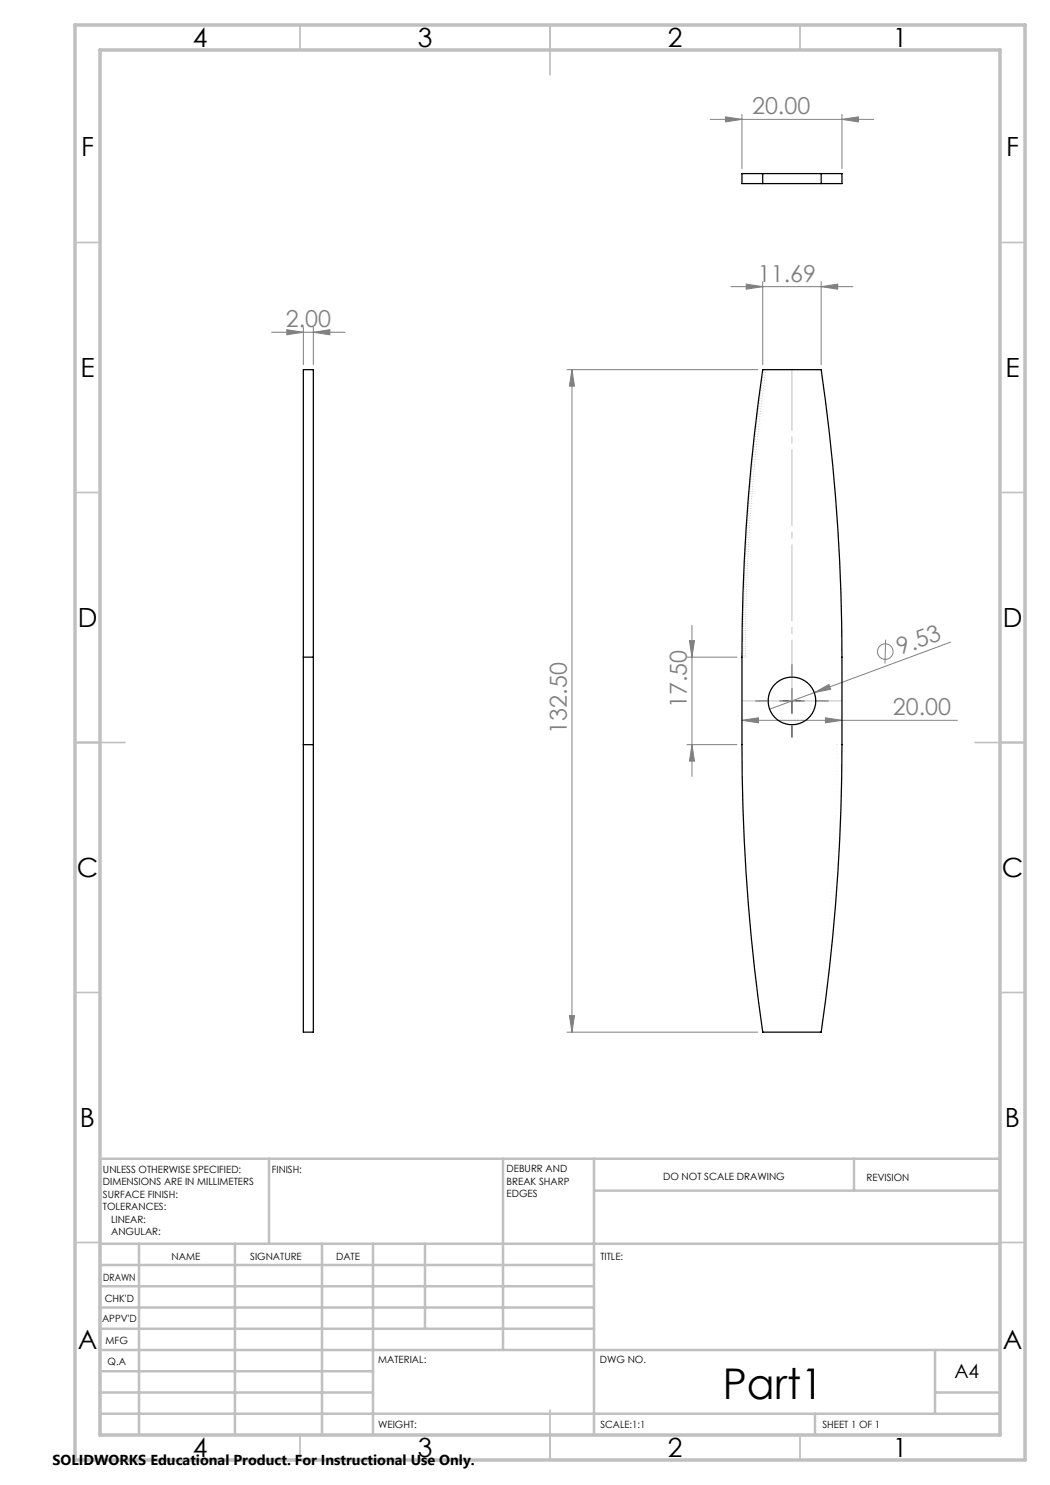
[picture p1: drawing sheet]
<svg xmlns="http://www.w3.org/2000/svg" width="210mm" height="297mm" viewBox="0 0 210 297" stroke-linecap="round" stroke-linejoin="round" font-family="sans-serif">
<g fill="none" stroke="#808080" stroke-width=".2">
<path d="M142 23.9h32.7M145.1 23.4l3.3 .5-3.3 .5zM148.4 22.9v10.8M168.4 23.9l3.3-.5v1zM168.4 22.9v10.8M146.2 57.3h24.4M149.2 56.8l3.3 .5-3.3 .5zM152.5 56.3v16.6M164.2 57.3l3.3-.5v1zM164.2 56.3v16.6M54.3 66.5h14.7M57.4 65.9l3.3 .6-3.3 .5z"/>
<path d="M60.7 65.5v7.4M62.7 66.5l3.3-.6v1.1zM62.7 65.5v7.4M113.4 73.9h38.1M114.4 73.9l.5 3.3h-1zM114.4 73.9v132.5M137.4 131.4h10M137.9 128.1h1l-.5 3.3zM138.4 125.1v30.2M162.9 138.5l2.9-1.6 .3 1zM177.1 127.9l-.1 4.8M190.1 128.4l-36.2 13.4"/>
<path d="M137.4 148.9h10M138.4 148.9l.5 3.3h-1zM148.4 144.1l3.3-.5v1zM148.4 144.1h43.1M165.1 143.6l3.3 .5-3.3 .5zM113.4 206.4h38.1M113.9 203.1h1l-.5 3.3z"/>
<circle cx="177.1" cy="130.3" r="1.56"/>
</g>
<path d="M153.5 74.1a399 399 0 0 0-4.1 57.3M167 148.6l.7 .7M167 149.3l.7-.7M167.4 149.4v-1M167.9 148.9h-1M163.2 206.3a399 399 0 0 0 4.2-57.4M163.9 206.1l.7 .7M163.9 206.8l.7-.7M164.2 206.9v-1M164.7 206.4h-1" fill="none" stroke="#c0c0c0" stroke-width=".2" stroke-dasharray="0 .6" stroke-dashoffset=".1" stroke-linecap="butt"/>
<path d="M152.5 73.9a400 400 0 0 0-4.1 57.5M164.2 73.9a400 400 0 0 1 4.2 57.5M164.2 206.4a400 400 0 0 0 4.2-57.5" fill="none" stroke="#c0c0c0" stroke-width=".2" stroke-dasharray="0 .6" stroke-linecap="butt"/>
<path d="M158.4 135.2v-2.3M153.4 140.2h-2.3M158.4 145.2v2.2M163.4 140.2h2.3" fill="none" stroke="#000" stroke-width=".2" stroke-dasharray="15.2 1.3 1.3 1.3"/>
<path d="M158.4 137.7v5M155.9 140.2h5" fill="none" stroke="#000" stroke-width=".2"/>
<path d="M158.4 140.2v-66.3" fill="none" stroke="#c0c0c0" stroke-width=".2" stroke-dasharray="15.2 1.3 1.3 1.3" stroke-dashoffset="3.1"/>
<path d="M148.4 140.2h20" fill="none" stroke="#c0c0c0" stroke-width=".2" stroke-dasharray="15.2 1.3 1.3 1.3" stroke-dashoffset="7.1"/>
<g fill="none" stroke="#c0c0c0" stroke-width=".2" stroke-dasharray="0 .6" stroke-dashoffset=".1">
<path d="M152.7 79.8l-1.1 1.2M152.8 79.3l-1.1 1.2M152.9 78.8l-1.2 1.2M152.9 78.3l-1.1 1.1M153 77.8l-1.1 1.1M153.1 77.2l-1.2 1.2M153.2 74l-.8 .8M153.2 76.7l-1.2 1.2M153.2 76.2l-1.1 1.2M153.3 75.7l-1.2 1.1M153.4 75.1l-1.2 1.2M153.5 74.6l-1.2 1.2"/>
<path d="M153.5 74.1l-1.1 1.2M153.5 74.1l-1-.2M152 85.5l-1.1 1.1M152.1 85l-1.1 1.1M152.2 84.4l-1.2 1.2M152.2 83.9l-1.1 1.2M152.3 83.4l-1.2 1.2M152.4 82.9l-1.2 1.2M152.4 82.4l-1.1 1.1M152.5 81.9l-1.2 1.1M152.5 81.4l-1.1 1.1M152.6 80.9l-1.1 1.1"/>
<path d="M152.7 80.3l-1.2 1.2M149.4 131.4h-1"/>
</g>
<path d="M152.8 74l-.3 .2M149.4 131.2l-.2 .2" fill="none" stroke="#c0c0c0" stroke-width=".2" stroke-dasharray="0 .6"/>
<g fill="none" stroke="#c0c0c0" stroke-width=".2" stroke-dasharray="0 .6" stroke-dashoffset=".2">
<path d="M150.6 99.9l-1 1.1M150.7 99.4l-1.1 1.1M150.7 98.9l-1.1 1.1M150.8 98.4l-1.1 1.1M150.8 97.9l-1.1 1.1M150.8 97.4l-1.1 1.1M150.9 97l-1.1 1M150.9 96.5l-1.1 1.1M151 96l-1.1 1.1M151 95.5l-1.1 1.1M151.1 95l-1.1 1.1M151.1 94.5l-1.1 1.1"/>
<path d="M151.2 94l-1.2 1.1M151.2 93.5l-1.1 1.1M151.2 93l-1.1 1.1M151.3 92.5l-1.1 1.1M151.3 92l-1.1 1.1M151.4 91.5l-1.1 1.1M151.4 91l-1.1 1.1M151.5 90.5l-1.1 1.1M151.5 90l-1.1 1.1M151.6 89.5l-1.1 1.1M151.7 89l-1.2 1.1M151.7 88.5l-1.1 1.1"/>
<path d="M151.8 88l-1.2 1.1M151.8 87.5l-1.1 1.1M151.9 87l-1.2 1.1M151.9 86.5l-1.1 1.1M152 86l-1.1 1.1M149.6 119.8l-1.1 1.1M149.6 119.4l-1.1 1M149.6 118.9l-1 1M149.6 118.4l-1 1.1M149.6 118l-1 1M149.6 117.5l-1 1M149.7 117l-1.1 1.1"/>
<path d="M149.7 116.6l-1.1 1M149.7 116.1l-1.1 1M149.7 115.6l-1 1.1M149.7 115.2l-1 1M149.7 114.7l-1 1M149.8 114.2l-1.1 1.1M149.8 113.8l-1.1 1M149.8 113.3l-1 1M149.8 112.8l-1 1.1M149.8 112.4l-1 1M149.9 111.9l-1.1 1M149.9 111.4l-1.1 1.1"/>
<path d="M149.9 110.9l-1 1.1M149.9 110.5l-1 1M150 110l-1.1 1M150 109.5l-1.1 1.1M150 109l-1 1.1M150 108.6l-1 1M150.1 108.1l-1.1 1M150.1 107.6l-1.1 1.1M150.1 107.1l-1 1.1M150.2 106.7l-1.1 1M150.2 106.2l-1.1 1M150.2 105.7l-1 1.1"/>
<path d="M150.3 105.2l-1.1 1.1M150.3 104.7l-1.1 1.1M150.3 104.3l-1.1 1M150.4 103.8l-1.1 1M150.4 103.3l-1.1 1.1M150.4 102.8l-1.1 1.1M150.5 102.3l-1.1 1.1M150.5 101.8l-1.1 1.1M150.5 101.3l-1.1 1.1M150.6 100.9l-1.1 1M150.6 100.4l-1.1 1.1M149.4 130.8l-.7 .6"/>
<path d="M149.4 130.3l-1 1M149.4 129.9l-1 1M149.4 129.4l-1 1M149.4 129l-1 1M149.4 128.5l-1 1M149.4 128.1l-1 1M149.4 127.6l-1 1M149.4 127.2l-1 1M149.4 126.7l-1 1M149.4 126.2l-1 1.1M149.4 125.8l-1 1M149.4 125.3l-1 1.1"/>
<path d="M149.4 124.9l-1 1M149.5 124.4l-1.1 1M149.5 124l-1.1 1M149.5 123.5l-1 1M149.5 123.1l-1 1M149.5 122.6l-1 1M149.5 122.1l-1 1.1M149.5 121.7l-1 1M149.5 121.2l-1 1M149.5 120.8l-1 1M149.5 120.3l-1 1"/>
</g>
<g fill="none" stroke="#c0c0c0" stroke-width=".35">
<path d="M60 5v5M110 5v10M160 5v5M15 48.5h5M200 48.5h5M15 98.5h5M200 98.5h5M15 148.5h10M195 148.5h10M15 198.5h5M200 198.5h5M15 248.5h5"/>
<path d="M200 248.5h5M60 287v5M110 282v10M160 287v5"/>
</g>
<g fill="none" stroke="#c0c0c0" stroke-width=".5">
<path d="M53.8 231.8v17M100.6 231.8v38.2M118.8 231.8v55.2M118.8 238.1h81.2M170.8 231.8v6.3M200 231.8h-180v55.2M20 248.8h180M20 257.3h98.8M20 253h98.8M27.8 248.8v38.2M47 248.8v38.2M64.4 248.8v38.2"/>
<path d="M74.6 248.8v38.2M85 248.8v17M20 265.8h98.8M20 261.5h98.8M20 278.5h54.6M20 274.3h54.6M20 270h180M187 278.5h13M187 270v12.8M20 282.8h180M163 282.8v4.2"/>
</g>
<path d="M15 5h190v287h-190zM20 10h180v277h-180z" fill="none" stroke="#c0c0c0" stroke-width=".7"/>
<g fill="#808080">
<path d="M162.9 138.5l2.9-1.6 .3 1z"/>
<path d="M164.2 57.3l3.3-.5v1zM149.2 56.8l3.3 .5-3.3 .5zM168.4 23.9l3.3-.5v1zM145.1 23.4l3.3 .5-3.3 .5z"/>
<path d="M148.4 144.1l3.3-.5v1zM165.1 143.6l3.3 .5-3.3 .5zM57.4 65.9l3.3 .6-3.3 .5zM62.7 66.5l3.3-.6v1.1z"/>
<path d="M137.9 128.1h1l-.5 3.3zM138.4 148.9l.5 3.3h-1z"/>
<path d="M114.4 73.9l.5 3.3h-1zM113.9 203.1h1l-.5 3.3z"/>
</g>
<g fill="none" stroke="#000" stroke-width=".25">
<path d="M152.5 34.7h-4.1v2h4.1M152.5 36.7h11.7M152.5 34.7v2M152.5 34.7h11.7M164.2 34.7h4.2v2h-4.2M164.2 34.7v2M152.5 73.9h11.7a400 400 0 0 1 4.2 57.5 568.7 568.7 0 0 1-.8 43.2 400.2 400.2 0 0 1-3.4 31.8h-11.7a400 400 0 0 1-4.1-57.5 568.7 568.7 0 0 1 .8-43.1 399.7 399.7 0 0 1 3.3-31.9zM60.7 131.4v-57.5h2v57.5M60.7 131.4h2M60.7 131.4v17.5M62.7 131.4v17.5M60.7 148.9v57.5h2v-57.5"/>
<path d="M60.7 148.9h2"/>
<circle cx="158.4" cy="140.2" r="4.8"/>
</g>
<text font-size="8.5" x="144.6" y="279.7">Part1</text>
<g font-size="5.3">
<text x="38.5" y="9.5">4</text>
<text x="83.5" y="9.5">3</text>
<text x="133.6" y="9.5">2</text>
<text x="178.6" y="9.5">1</text>
<text x="16.2" y="31.2">F</text>
<text x="201.2" y="31.2">F</text>
<text x="16.1" y="75.5">E</text>
<text x="201.1" y="75.5">E</text>
<text x="15.5" y="125.5">D</text>
<text x="200.5" y="125.5">D</text>
<text x="15.4" y="175.5">C</text>
<text x="200.4" y="175.5">C</text>
<text x="16" y="225.5">B</text>
<text x="201" y="225.5">B</text>
<text x="15.5" y="269.7">A</text>
<text x="200.5" y="269.7">A</text>
<text x="38.5" y="291.5">4</text>
<text x="83.5" y="291.5">3</text>
<text x="133.6" y="291.5">2</text>
<text x="178.6" y="291.5">1</text>
</g>
<g font-size="4.7" fill="#808080">
<text x="150.4" y="22.9">20.00</text>
<text x="151.6" y="56.3">11.69</text>
<text x="57.1" y="65.4">2.00</text>
<text x="180.1" y="131" transform="rotate(-20 180.1 131)">9.53</text>
<text x="137.4" y="141.7" transform="rotate(-90 137.4 141.7)">17.50</text>
<text x="178.6" y="143.1">20.00</text>
<text x="113.4" y="146.7" transform="rotate(-90 113.4 146.7)">132.50</text>
</g>
<text font-size="3.9" x="190.9" y="275.5">A4</text>
<text font-size="2.9" x="10.5" y="292.9">SOLIDWORKS Educational Product. For Instructional Use Only.</text>
<g font-size="2">
<text x="20.6" y="234.6">UNLESS OTHERWISE SPECIFIED:</text>
<text x="20.6" y="237.1">DIMENSIONS ARE IN MILLIMETERS</text>
<text x="20.6" y="239.6">SURFACE FINISH:</text>
<text x="54.4" y="234.6">FINISH:</text>
<text x="101.3" y="234.5">DEBURR AND</text>
<text x="101.3" y="237">BREAK SHARP</text>
<text x="101.3" y="239.5">EDGES</text>
<text x="132.6" y="236">DO NOT SCALE DRAWING</text>
<text x="173.3" y="236.2">REVISION</text>
<text x="20.6" y="242.1">TOLERANCES:</text>
<text x="22.2" y="244.6">LINEAR:</text>
<text x="22.2" y="247.1">ANGULAR:</text>
<text x="34.3" y="252">NAME</text>
<text x="50" y="251.9">SIGNATURE</text>
<text x="67.2" y="251.9">DATE</text>
<text x="120.1" y="251.9">TITLE:</text>
<text x="20.6" y="256.1">DRAWN</text>
<text x="20.9" y="260.3">CHK'D</text>
<text x="20.4" y="264.4">APPV'D</text>
<text x="21.1" y="268.8">MFG</text>
<text x="21.5" y="273">Q.A</text>
<text x="75.6" y="272.5">MATERIAL:</text>
<text x="120" y="272.5">DWG NO.</text>
<text x="75.6" y="285.5">WEIGHT:</text>
<text x="120.1" y="285.6">SCALE:1:1</text>
<text x="164.5" y="285.6">SHEET 1 OF 1</text>
</g>
</svg>
